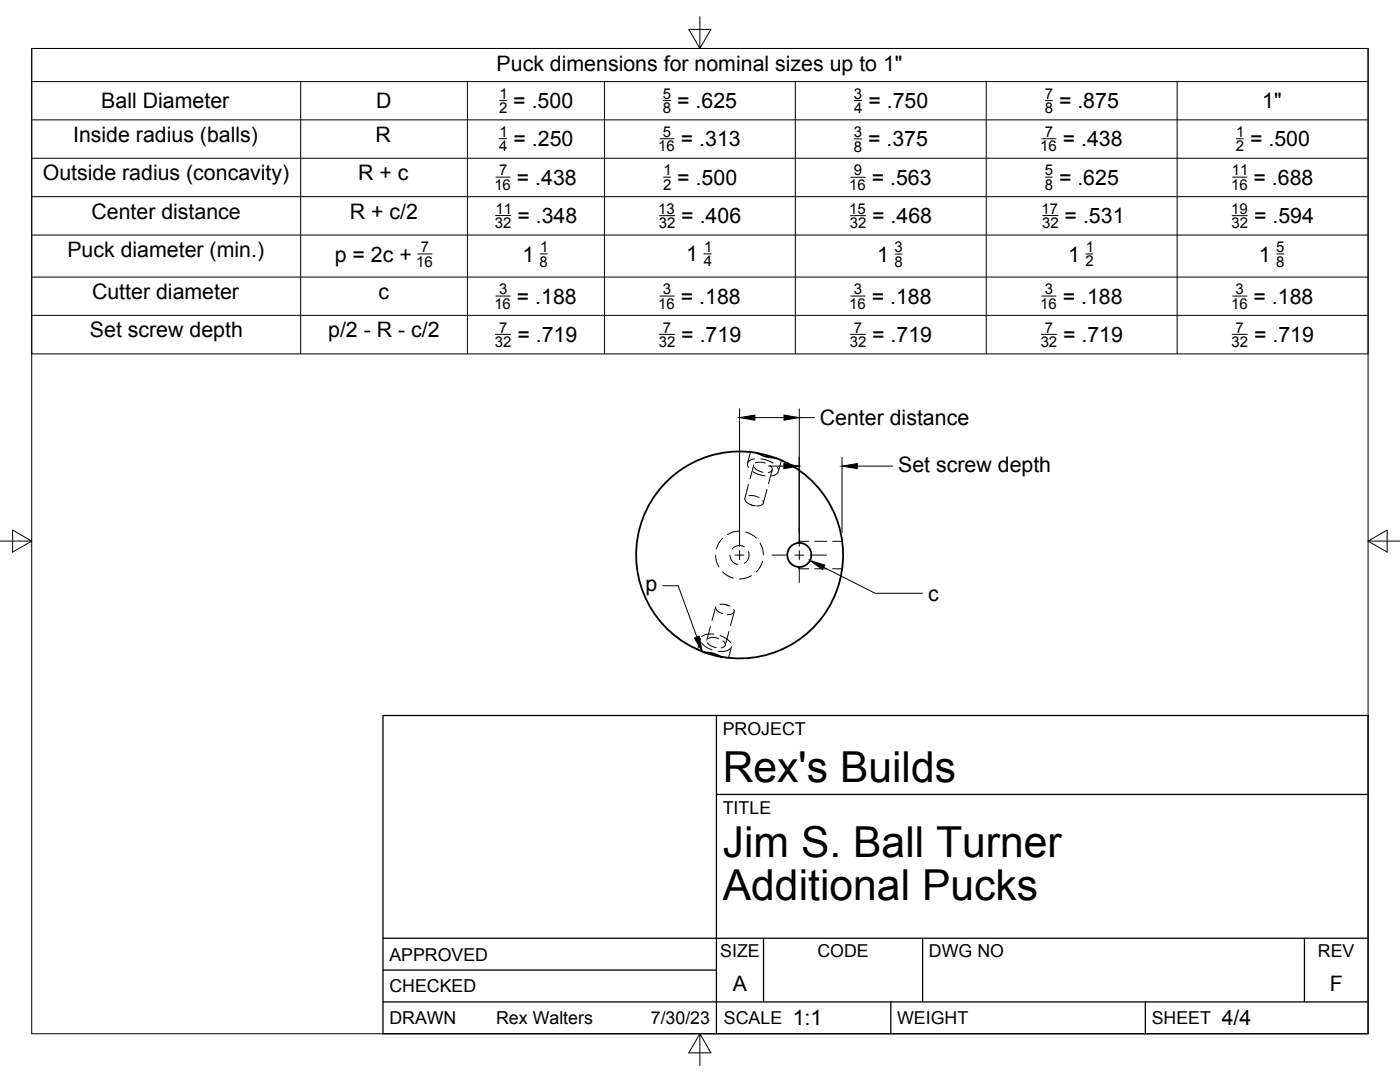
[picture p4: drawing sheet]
<svg xmlns="http://www.w3.org/2000/svg" width="279mm" height="216mm" viewBox="0 0 279 216" stroke-linecap="round" stroke-linejoin="round" font-family="sans-serif">
<!-- layer: Hidden -->
<g fill="none" stroke="#000" stroke-width=".2">
<path d="M148.7 99.4a1.42 1.42 0 0 0 1.3 1.4M149.4 96.7l-.7 2.7M149.5 98.9l1.1 .1 .9 .3M149.8 90.2l-.6 2.2M150.3 94.1l1 .5 1.4 .4M150.4 92.8l-.7 2.7M150.5 93.3l.7 .5 1.1 .4M150.6 91.6a1.15 1.15 0 0 0-1.3 1.5l.1 .2M150.7 92.4l1.2-.2 .9 .2M151.8 91.6l1.2 .2 1.3 .6M152.2 99.9a.76 .76 0 0 1-.1 .9 .76 .76 0 0 1-.9 .1h-.2M153.1 97.7l-.8 2.7"/>
<path d="M153.6 92.9a.72 .72 0 0 1 .5 .8 .72 .72 0 0 1-.8 .6M154.1 93.8l-.7 2.7M155.2 93.3a1.08 1.08 0 0 1 0 1.1 1.08 1.08 0 0 1-1.1 .5l-.1 .1M155.9 91.9l-.6 2.2M142.8 110.8a4.7 4.7 0 0 0 .7 2.3M144.2 114.1l1 .8 1.1 .5M144.2 107.4a4.9 4.9 0 0 0-1.2 2.1M145.7 110.8a1.88 1.88 0 0 0 1.6 1.8M147.6 106a4.8 4.8 0 0 0-2.4 .6M148.5 109.1a1.92 1.92 0 0 0-2.4 .4M148.8 106.2a5 5 0 0 1 2.1 1.2M149.4 110.1a1.93 1.93 0 0 1-.9 2.3"/>
<path d="M149.7 100.6l1.1 .3M150 114.9a4.7 4.7 0 0 1-2.4 .6M151.7 108.4a4.7 4.7 0 0 1 .7 2.3M152.2 112a5 5 0 0 1-1.2 2.1M159.3 113.1l.2 .4M159.5 113.2v.3M159.5 108v.4M159.5 113.5h1.9M159.5 108h1.9M159.5 108l-.2 .4M162.6 113.5h2.4M162.6 108h2.4"/>
<path d="M166.2 113.5h1.8M166.2 108h1.8M139.8 127.4l-.6 2.2M140 128.2l.8 .9 1.3 .6M141.2 128.2l.6 .6 1.1 .4M141.4 127.4l.8-.2 1.2 .2M141.8 125l-.7 2.7M142.5 126.5a3.1 3.1 0 0 0-2.5 .6M143.7 120.6l1.1 .1 .8 .3M143.7 126.8l1.4 .8 .7 .6M144.2 122.4a1.6 1.6 0 0 1-1.4-1.3l-.7 2.7M144.3 127.9a.72 .72 0 0 1 .5 .8 .72 .72 0 0 1-.9 .6"/>
<path d="M144.4 120.6l1 .3M145.5 126l-.8 2.7M145.8 129.4l-1.3 .6-1.2-.1M146 129.1l-.6 2.2M146.4 121.6a.78 .78 0 0 1-.1 .9 .78 .78 0 0 1-.9 .1h-.2M146.5 122.1l-.7 2.7"/>
</g>
<!-- layer: Visible -->
<g fill="none" stroke="#000" stroke-width=".36">
<path d="M151 90.4l3.8 1-1.7-.2zM151.1 90.4a20.6 20.6 0 0 0-23.4 15 20.6 20.6 0 0 0 12.7 24.7M154.8 91.4a20.6 20.6 0 0 1 12.8 24.7 20.6 20.6 0 0 1-23.4 15M140.4 130.1l1.7 .2 2 .8z"/>
<circle cx="159.5" cy="110.7" r="2.4"/>
</g>
<!-- layer: Border -->
<path d="M6.3 9.7h266.7v196.6h-266.7zM139.7 3.3v6.4l2.2-3.8h-4.4l2.2 3.8M0 108h6.3l-3.8-2.2v4.4l3.8-2.2M273 108l3.8 2.2v-4.4l-3.8 2.2h6.4M139.7 206.3l-2.2 3.8h4.4l-2.2-3.8v6.3" fill="none" stroke="#000" stroke-width=".2"/>
<!-- layer: Titleblock -->
<path d="M76.4 142.8h196.6v63.5h-196.6zM143 158.5h130M143 142.8v63.5M76.4 199.9h196.6M76.4 193.6h66.6M76.4 187.2h196.6M152.4 187.2v12.7M177.8 199.9v6.4M184.1 187.2v12.7M228.6 199.9v6.4M260.3 187.2v12.7" fill="none" stroke="#000" stroke-width=".25"/>
<!-- layer: Custom Tables -->
<g fill="none" stroke="#000" stroke-width=".2">
<path d="M6.3 9.7h266.7v60.9h-266.7zM6.3 16.3h266.7M60 16.3v54.3M93.3 16.3v54.3M120.6 16.3v54.3M158.7 16.3v54.3M196.8 16.3v54.3M234.9 16.3v54.3M6.3 23.9h266.7M6.3 31.6h266.7M6.3 39.2h266.7M99 35.3h2.8"/>
<path d="M99.7 27.7h1.5M99.7 20.1h1.4M131.7 27.7h2.9M132.4 20.1h1.4M132.4 35.3h1.4M169.8 35.4h2.9M170.5 20.1h1.5M170.5 27.7h1.4M207.9 27.7h2.9M208.6 20.1h1.4M208.6 35.3h1.4M246 35.3h2.9"/>
<path d="M246.7 27.7h1.4M6.3 46.9h266.7M6.3 55.3h266.7M83.4 50.7h2.8M98.9 43h3M99 59.1h2.8M107.8 50.7h1.4M131.6 43h3.1M131.7 59.1h2.9M140.5 50.7h1.5M169.7 43h3M169.8 59.1h2.9"/>
<path d="M178.6 50.7h1.4M207.9 59.1h2.9M208.1 43h3M216.7 50.7h1.4M245.9 43h3M246 59.1h2.9M254.8 50.7h1.4M6.3 62.9h266.7M98.9 66.7h3M131.6 66.7h3M169.7 66.7h3M207.8 66.7h3"/>
<path d="M245.9 66.7h3"/>
</g>
<!-- layer: Smart Centers -->
<path d="M146.7 110.8h1.8M147.6 109.9v1.8M154.1 110.8h2.7M158.6 110.8h1.8M159.5 105.3v2.8M159.5 109.9v1.8M159.5 113.4v2.8M162.2 110.8h2.8" fill="none" stroke="#000" stroke-width=".2"/>
<!-- layer: FD_Dimensions -->
<path d="M147.6 81.6v27.4M150.6 83.3h5.9M153.4 93h3M159.5 81.6v27.4M159.5 83.3h3.1M168 91.2v15.1M171.1 93h7.1M164.4 113.2l10.3 5.2h9.4" fill="none" stroke="#000" stroke-width=".2"/>
<path d="M147.6 83.3l3-.5v1zM156.4 92.5l3.1 .5-3.1 .5zM156.5 82.8l3 .5-3 .5zM168 93l3.1-.5v1zM161.6 111.8l3 1-.5 .9z" fill="#000" stroke="#000" stroke-width=".2"/>
<!-- layer: Leaders -->
<path d="M138.6 127.3l1-.3 .5 3z" fill="#000" stroke="#000" stroke-width=".2"/>
<path d="M132.3 116.9h3l3.8 10.2" fill="none" stroke="#000" stroke-width=".2"/>
<g font-size="8.5">
<text x="144.3" y="156">Rex's Builds</text>
<text x="144.3" y="171">Jim S. Ball Turner</text>
<text x="144.3" y="179.6">Additional Pucks</text>
</g>
<g font-size="4.3">
<text x="99.1" y="14.1">Puck dimensions for nominal sizes up to 1&quot;</text>
<text x="20.2" y="21.6">Ball Diameter</text>
<text x="75.1" y="21.6">D</text>
<text x="102.4" y="21.6">= .500</text>
<text x="135.1" y="21.6">= .625</text>
<text x="173.3" y="21.6">= .750</text>
<text x="211.3" y="21.6">= .875</text>
<text x="251.9" y="21.6">1&quot;</text>
<text x="14.6" y="28.3">Inside radius (balls)</text>
<text x="75" y="28.2">R</text>
<text x="102.5" y="29.2">= .250</text>
<text x="135.9" y="29.2">= .313</text>
<text x="173.2" y="29.2">= .375</text>
<text x="212.1" y="29.2">= .438</text>
<text x="249.5" y="29.2">= .500</text>
<text x="8.5" y="35.9">Outside radius (concavity)</text>
<text x="71.5" y="35.9">R + c</text>
<text x="103.2" y="36.9">= .438</text>
<text x="135.2" y="36.9">= .500</text>
<text x="174" y="36.9">= .563</text>
<text x="211.3" y="36.9">= .625</text>
<text x="250.2" y="36.9">= .688</text>
<text x="18.2" y="43.6">Center distance</text>
<text x="69.8" y="43.6">R + c/2</text>
<text x="103.2" y="44.5">= .348</text>
<text x="136" y="44.6">= .406</text>
<text x="174.1" y="44.6">= .468</text>
<text x="212.5" y="44.5">= .531</text>
<text x="250.3" y="44.6">= .594</text>
<text x="13.4" y="51.3">Puck diameter (min.)</text>
<text x="66.8" y="52.2">p = 2c +</text>
<text x="104.2" y="52.2">1</text>
<text x="136.9" y="52.2">1</text>
<text x="175.1" y="52.2">1</text>
<text x="213.2" y="52.2">1</text>
<text x="251.2" y="52.2">1</text>
<text x="18.4" y="59.6">Cutter diameter</text>
<text x="75.5" y="59.6">c</text>
<text x="103.2" y="60.6">= .188</text>
<text x="135.9" y="60.6">= .188</text>
<text x="174" y="60.6">= .188</text>
<text x="212.1" y="60.6">= .188</text>
<text x="250.2" y="60.6">= .188</text>
<text x="17.9" y="67.3">Set screw depth</text>
<text x="65.5" y="67.3">p/2 - R - c/2</text>
<text x="103.2" y="68.2">= .719</text>
<text x="136" y="68.2">= .719</text>
<text x="174.1" y="68.2">= .719</text>
<text x="212.2" y="68.2">= .719</text>
<text x="250.3" y="68.2">= .719</text>
<text x="163.6" y="84.8">Center distance</text>
<text x="179.3" y="94.1">Set screw depth</text>
<text x="128.8" y="118">p</text>
<text x="185.2" y="119.9">c</text>
<text x="146.3" y="197.7">A</text>
<text x="265.4" y="197.7">F</text>
<text x="158.2" y="204.6">1:1</text>
<text x="243.8" y="204.6">4/4</text>
</g>
<g font-size="3.5">
<text x="144.3" y="146.6">PROJECT</text>
<text x="144.3" y="162.3">TITLE</text>
<text x="77.7" y="191.7">APPROVED</text>
<text x="143.7" y="191">SIZE</text>
<text x="163.1" y="191">CODE</text>
<text x="185.4" y="191">DWG NO</text>
<text x="263" y="191">REV</text>
<text x="77.7" y="198">CHECKED</text>
<text x="77.7" y="204.4">DRAWN</text>
<text x="99" y="204.4">Rex Walters</text>
<text x="129.9" y="204.4">7/30/23</text>
<text x="144.5" y="204.4">SCALE</text>
<text x="179" y="204.4">WEIGHT</text>
<text x="229.8" y="204.4">SHEET</text>
</g>
<g font-size="3">
<text x="99.6" y="22.6">2</text>
<text x="99.7" y="19.7">1</text>
<text x="132.3" y="19.7">5</text>
<text x="132.3" y="22.6">8</text>
<text x="170.4" y="19.7">3</text>
<text x="170.5" y="22.6">4</text>
<text x="208.5" y="19.7">7</text>
<text x="208.5" y="22.6">8</text>
<text x="99.7" y="27.3">1</text>
<text x="132.3" y="27.3">5</text>
<text x="170.4" y="27.3">3</text>
<text x="208.5" y="27.3">7</text>
<text x="246.7" y="27.3">1</text>
<text x="99.6" y="35">7</text>
<text x="99.7" y="30.2">4</text>
<text x="131.4" y="30.2">16</text>
<text x="132.4" y="35">1</text>
<text x="170.4" y="30.2">8</text>
<text x="170.4" y="35">9</text>
<text x="207.6" y="30.2">16</text>
<text x="208.5" y="35">5</text>
<text x="245.9" y="35">11</text>
<text x="246.6" y="30.2">2</text>
<text x="98.7" y="37.9">16</text>
<text x="132.4" y="37.8">2</text>
<text x="169.5" y="37.9">16</text>
<text x="208.5" y="37.9">8</text>
<text x="245.7" y="37.9">16</text>
<text x="98.8" y="45.6">32</text>
<text x="98.9" y="42.7">11</text>
<text x="131.4" y="42.7">13</text>
<text x="131.5" y="45.6">32</text>
<text x="169.5" y="42.7">15</text>
<text x="169.6" y="45.6">32</text>
<text x="207.9" y="42.7">17</text>
<text x="208" y="45.6">32</text>
<text x="245.7" y="42.7">19</text>
<text x="245.8" y="45.6">32</text>
<text x="83" y="53.2">16</text>
<text x="84" y="50.3">7</text>
<text x="107.7" y="53.2">8</text>
<text x="107.8" y="50.3">1</text>
<text x="140.4" y="53.1">4</text>
<text x="140.5" y="50.3">1</text>
<text x="178.5" y="50.4">3</text>
<text x="178.5" y="53.2">8</text>
<text x="216.6" y="53.2">2</text>
<text x="216.7" y="50.3">1</text>
<text x="254.7" y="50.3">5</text>
<text x="254.7" y="53.2">8</text>
<text x="99.6" y="58.7">3</text>
<text x="132.3" y="58.7">3</text>
<text x="170.4" y="58.7">3</text>
<text x="208.5" y="58.7">3</text>
<text x="246.6" y="58.7">3</text>
<text x="98.7" y="61.6">16</text>
<text x="131.4" y="61.6">16</text>
<text x="169.5" y="61.6">16</text>
<text x="207.6" y="61.6">16</text>
<text x="245.7" y="61.6">16</text>
<text x="98.8" y="69.2">32</text>
<text x="99.6" y="66.4">7</text>
<text x="131.5" y="69.2">32</text>
<text x="132.3" y="66.4">7</text>
<text x="169.6" y="69.2">32</text>
<text x="170.4" y="66.4">7</text>
<text x="207.7" y="69.2">32</text>
<text x="208.5" y="66.4">7</text>
<text x="245.8" y="69.2">32</text>
<text x="246.6" y="66.4">7</text>
</g>
</svg>
